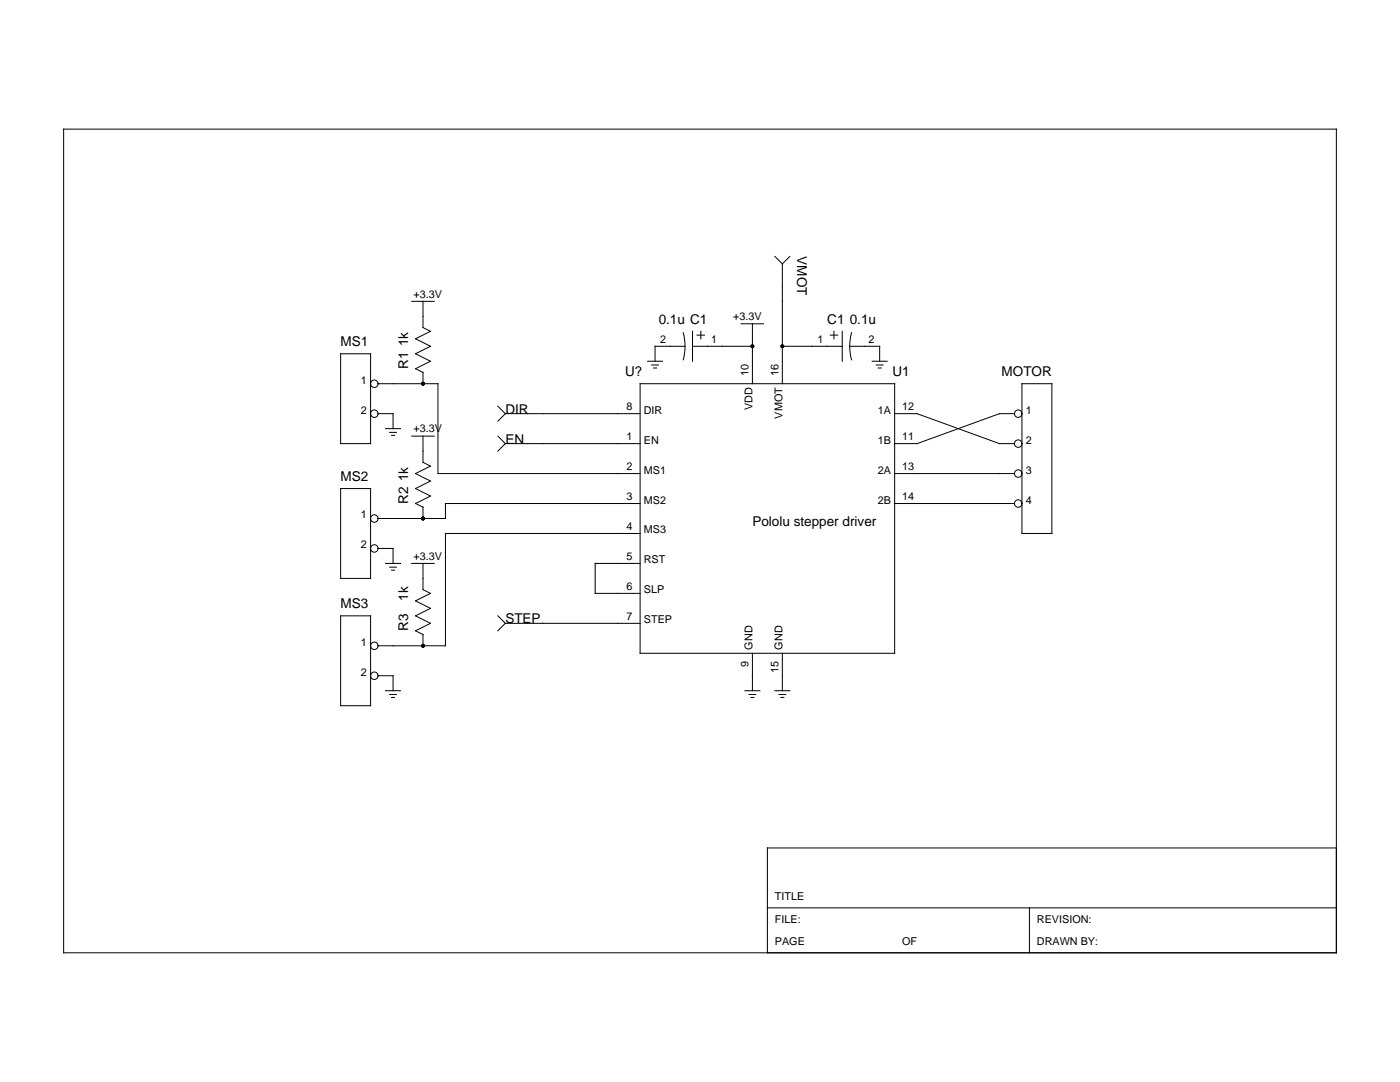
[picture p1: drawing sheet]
<svg xmlns="http://www.w3.org/2000/svg" width="279mm" height="216mm" viewBox="0 0 279 216" stroke-linecap="round" stroke-linejoin="round" font-family="sans-serif">
<g fill="none" stroke="#000" stroke-width=".2">
<path d="M12.7 25.8h254v164.3h-254zM154.6 51.2l1.5 1.5M156.1 52.7v23.9M157.6 51.2l-1.5 1.5M68 70.6h6v17.9h-6zM75.5 76.6h11.9v17.9h40.3M82.2 60.1h4.5M82.9 73.6l1.5 .7M84.4 60.1v5.3l1.5 .7-3 1.5 3 1.5-3 1.5 3 1.5-3 1.5M84.4 74.3v2.3M127.7 76.6h50.8v53.8h-50.8zM129.2 72.1h3"/>
<path d="M130.1 72.8h1.3M130.4 73.4h.6M136.4 66.4a10.5 10.5 0 0 1 0 5.4M136.7 69.1h-6v3M138.2 69.1h12M138.2 66.1v6M139.1 66.9h1.5M139.9 66.1v1.5M147.9 64.6h4.5M150.2 64.6v12M156.1 69.1h12M165.7 66.9h1.5"/>
<path d="M166.4 66.1v1.5M168.1 66.1v6M169.6 69.1h6v3M169.9 66.4a10.5 10.5 0 0 0 0 5.4M174.1 72.1h3M174.9 72.8h1.3M175.3 73.4h.6M203.9 76.6h6v29.8h-6zM68 97.5h6v17.9h-6zM75.5 82.5h2.9v3M76.9 85.5h3M77.8 86.3h1.3"/>
<path d="M78.1 86.9h.6M82.2 87h4.5M84.4 87v5.3l1.5 .7-3 1.5 3 1.5-3 1.5 3 1.5-3 1.5M99.4 81l1.5 1.5M99.4 87l1.5 1.5M100.9 82.5h26.8M100.9 88.5h26.8M100.9 82.5l-1.5 1.5M100.9 88.5l-1.5 1.5M178.5 82.5h4.5l16.5 6h3M178.5 94.5h24M202.5 82.5h-3l-16.5 6h-4.5"/>
<path d="M75.5 109.4h2.9v3M76.9 112.4h3M77.8 113.2h1.3M78.1 113.8h.6M82.2 112.4h4.5M82.9 100.5l1.5 .7M84.4 101.2v2.3M84.4 112.4v5.3l1.5 .7-3 1.5 3 1.5-3 1.5 3 1.5-3 1.5 1.5 .7M127.7 100.5h-38.8v3h-13.4M127.7 106.4h-38.8v22.5h-13.4M127.7 112.4h-8.9v6h8.9M178.5 100.5h24"/>
<path d="M68 122.9h6v17.9h-6zM75.5 134.8h2.9v3M76.9 137.8h3M77.8 138.6h1.3M78.1 139.2h.6M84.4 126.6v2.3M99.4 122.9l1.5 1.5M100.9 124.4h26.8M100.9 124.4l-1.5 1.5M148.7 137.8h3M149.5 138.6h1.3M149.9 139.2h.6"/>
<path d="M150.2 130.4v7.4M154.6 137.8h3M155.5 138.6h1.3M155.8 139.2h.6M156.1 130.4v7.4M266.7 169.2h-113.6v20.9M153.1 181.2h113.6M205.4 181.2v8.9"/>
<circle cx="74.7" cy="76.6" r=".75"/>
<circle cx="74.7" cy="82.5" r=".75"/>
<circle cx="203.2" cy="88.5" r=".75"/>
<circle cx="203.2" cy="82.5" r=".75"/>
<circle cx="203.2" cy="94.5" r=".75"/>
<circle cx="74.7" cy="109.4" r=".75"/>
<circle cx="74.7" cy="103.5" r=".75"/>
<circle cx="203.2" cy="100.5" r=".75"/>
<circle cx="74.7" cy="134.8" r=".75"/>
<circle cx="74.7" cy="128.9" r=".75"/>
</g>
<g fill="#000">
<circle cx="84.4" cy="76.6" r=".37"/>
<circle cx="150.2" cy="69.1" r=".37"/>
<circle cx="156.1" cy="69.1" r=".37"/>
<circle cx="84.4" cy="103.5" r=".37"/>
<circle cx="84.4" cy="128.9" r=".37"/>
</g>
<g font-size="2.7">
<text x="159.1" y="51.2" transform="rotate(90 159.1 51.2)">VMOT</text>
<text x="131.5" y="64.6">0.1u C1</text>
<text x="165.1" y="64.6">C1 0.1u</text>
<text x="68" y="69.1">MS1</text>
<text x="81.4" y="73.6" transform="rotate(-90 81.4 73.6)">R1 1k</text>
<text x="124.8" y="75.1">U?</text>
<text x="178.1" y="75.1">U1</text>
<text x="199.9" y="75.1">MOTOR</text>
<text x="100.9" y="82.5">DIR</text>
<text x="100.9" y="88.5">EN</text>
<text x="68" y="96">MS2</text>
<text x="81.4" y="100.5" transform="rotate(-90 81.4 100.5)">R2 1k</text>
<text x="150.2" y="105">Pololu stepper driver</text>
<text x="81.4" y="119.9" transform="rotate(-90 81.4 119.9)">1k</text>
<text x="68" y="121.4">MS3</text>
<text x="81.4" y="125.9" transform="rotate(-90 81.4 125.9)">R3</text>
<text x="100.9" y="124.4">STEP</text>
</g>
<g font-size="2.2">
<text x="82.5" y="59.4">+3.3V</text>
<text x="146.3" y="63.9">+3.3V</text>
<text x="131.8" y="68.3">2</text>
<text x="141.9" y="68.3">1</text>
<text x="163.2" y="68.3">1</text>
<text x="173.3" y="68.3">2</text>
<text x="72" y="76.6">1</text>
<text x="149.4" y="75.1" transform="rotate(-90 149.4 75.1)">10</text>
<text x="155.4" y="75.1" transform="rotate(-90 155.4 75.1)">16</text>
<text x="72" y="82.5">2</text>
<text x="125.1" y="81.8">8</text>
<text x="128.5" y="82.5">DIR</text>
<text x="150.2" y="81.9" transform="rotate(-90 150.2 81.9)">VDD</text>
<text x="156.1" y="83.5" transform="rotate(-90 156.1 83.5)">VMOT</text>
<text x="175.2" y="82.5">1A</text>
<text x="180" y="81.8">12</text>
<text x="204.7" y="82.5">1</text>
<text x="82.5" y="86.3">+3.3V</text>
<text x="125.1" y="87.8">1</text>
<text x="128.5" y="88.5">EN</text>
<text x="175.2" y="88.5">1B</text>
<text x="180" y="87.8">11</text>
<text x="204.7" y="88.5">2</text>
<text x="125.1" y="93.7">2</text>
<text x="128.5" y="94.5">MS1</text>
<text x="175.2" y="94.5">2A</text>
<text x="180" y="93.7">13</text>
<text x="204.7" y="94.5">3</text>
<text x="125.1" y="99.7">3</text>
<text x="128.5" y="100.5">MS2</text>
<text x="175.2" y="100.5">2B</text>
<text x="180" y="99.7">14</text>
<text x="204.7" y="100.5">4</text>
<text x="72" y="103.5">1</text>
<text x="125.1" y="105.7">4</text>
<text x="128.5" y="106.4">MS3</text>
<text x="72" y="109.4">2</text>
<text x="82.5" y="111.7">+3.3V</text>
<text x="125.1" y="111.7">5</text>
<text x="128.5" y="112.4">RST</text>
<text x="125.1" y="117.7">6</text>
<text x="128.5" y="118.4">SLP</text>
<text x="125.1" y="123.6">7</text>
<text x="128.5" y="124.4">STEP</text>
<text x="72" y="128.9">1</text>
<text x="150.2" y="129.6" transform="rotate(-90 150.2 129.6)">GND</text>
<text x="156.1" y="129.6" transform="rotate(-90 156.1 129.6)">GND</text>
<text x="72" y="134.8">2</text>
<text x="149.4" y="133" transform="rotate(-90 149.4 133)">9</text>
<text x="155.4" y="134.2" transform="rotate(-90 155.4 134.2)">15</text>
<text x="154.6" y="179.7">TITLE</text>
<text x="154.6" y="184.1">FILE:</text>
<text x="206.9" y="184.1">REVISION:</text>
<text x="154.6" y="188.6">PAGE</text>
<text x="180" y="188.6">OF</text>
<text x="206.9" y="188.6">DRAWN BY:</text>
</g>
</svg>
